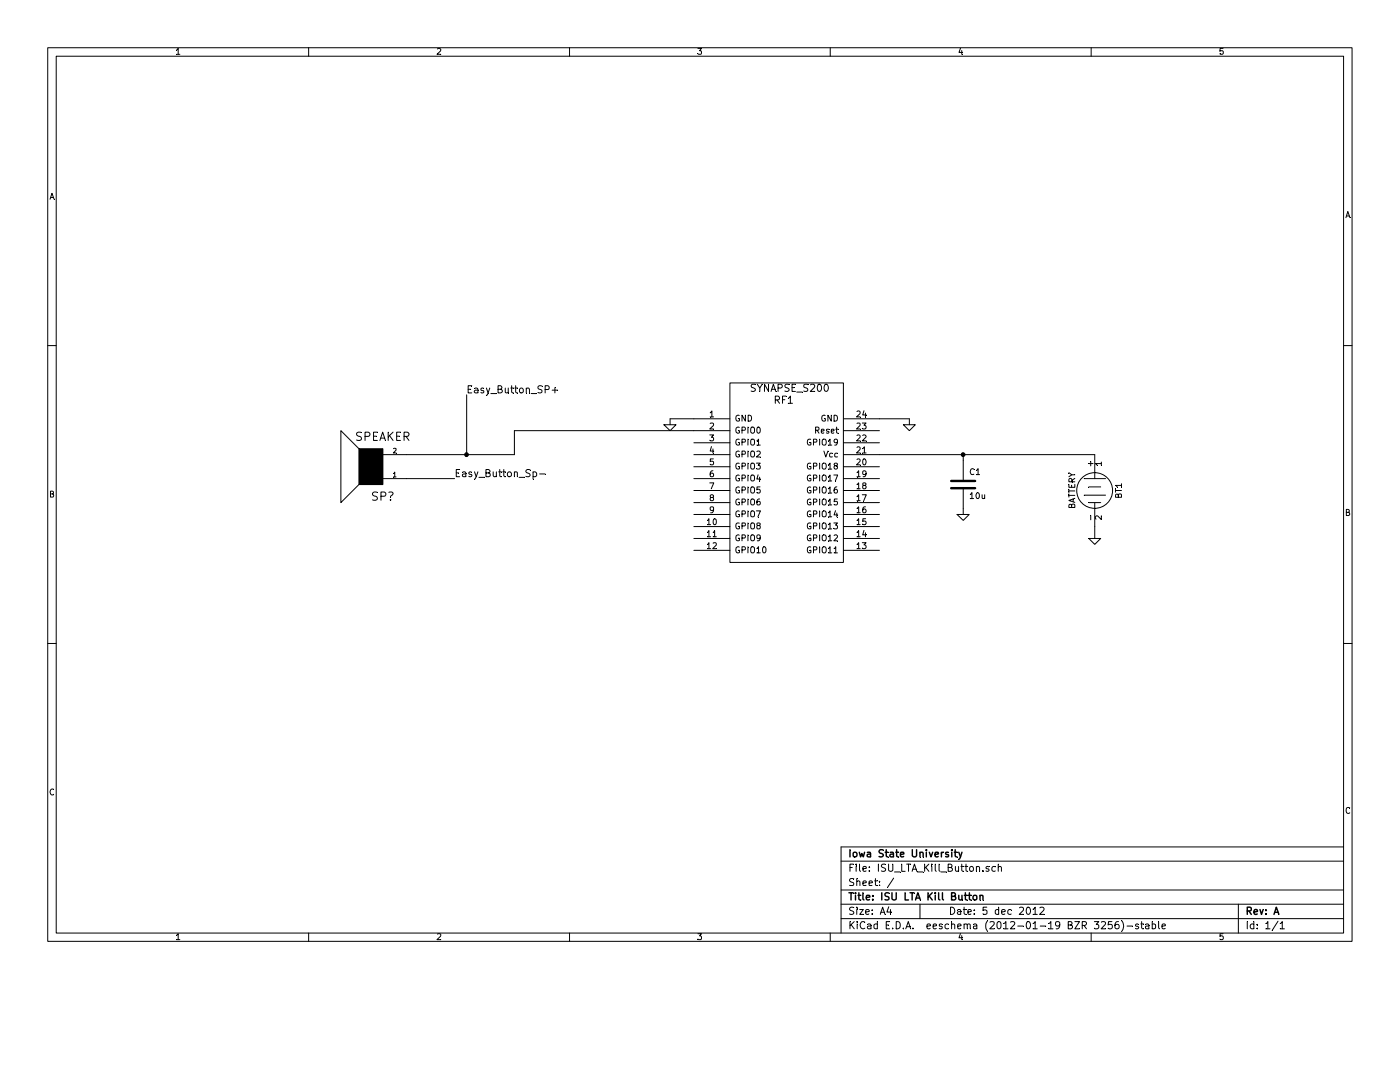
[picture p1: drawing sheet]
EESchema Schematic File Version 2  date 12/5/2012 12:39:28 PM
LIBS:power
LIBS:device
LIBS:transistors
LIBS:conn
LIBS:linear
LIBS:regul
LIBS:74xx
LIBS:cmos4000
LIBS:adc-dac
LIBS:memory
LIBS:xilinx
LIBS:special
LIBS:microcontrollers
LIBS:dsp
LIBS:microchip
LIBS:analog_switches
LIBS:motorola
LIBS:texas
LIBS:intel
LIBS:audio
LIBS:interface
LIBS:digital-audio
LIBS:philips
LIBS:display
LIBS:cypress
LIBS:siliconi
LIBS:opto
LIBS:atmel
LIBS:contrib
LIBS:valves
LIBS:ISU_Parts
LIBS:ISU_LTA_Kill_Switch-cache
EELAYER 25  0
EELAYER END
$Descr A4 11700 8267
encoding utf-8
Sheet 1 1
Title "ISU LTA Kill Button"
Date "5 dec 2012"
Rev "A"
Comp "Iowa State University"
Comment1 ""
Comment2 ""
Comment3 ""
Comment4 ""
$EndDescr
Connection ~ 3900 3800
Wire Wire Line
	3900 3300 3900 3800
Wire Wire Line
	7350 3800 9150 3800
Wire Wire Line
	5800 3600 4300 3600
Wire Wire Line
	4300 3600 4300 3800
Wire Wire Line
	4300 3800 3400 3800
Connection ~ 8050 3800
Wire Wire Line
	8050 3850 8050 3800
Wire Wire Line
	9150 4400 9150 4500
Wire Wire Line
	7600 3550 7600 3500
Wire Wire Line
	7600 3500 7350 3500
Wire Wire Line
	5800 3500 5600 3500
Wire Wire Line
	5600 3500 5600 3550
Wire Wire Line
	8050 4250 8050 4300
Wire Wire Line
	3400 4000 3800 4000
Text Label 3800 4000 0    60   ~ 0
Easy_Button_Sp-
Text Label 3900 3300 0    60   ~ 0
Easy_Button_SP+
$Comp
L SPEAKER SP?
U 1 1
P 3100 3900
F 0 "SP?" H 3000 4150 70  0000 C CNN
F 1 "SPEAKER" H 3000 3650 70  0000 C CNN
	1    3100 3900
	-1   0    0    1   
$EndComp
$Comp
L GND #PWR3
U 1 1
P 8050 4300
F 0 "#PWR3" H 8050 4300 30  0001 C CNN
F 1 "GND" H 8050 4230 30  0001 C CNN
	1    8050 4300
	1    0    0    -1  
$EndComp
$Comp
L GND #PWR1
U 1 1
P 5600 3550
F 0 "#PWR1" H 5600 3550 30  0001 C CNN
F 1 "GND" H 5600 3480 30  0001 C CNN
	1    5600 3550
	1    0    0    -1  
$EndComp
$Comp
L GND #PWR2
U 1 1
P 7600 3550
F 0 "#PWR2" H 7600 3550 30  0001 C CNN
F 1 "GND" H 7600 3480 30  0001 C CNN
	1    7600 3550
	1    0    0    -1  
$EndComp
$Comp
L GND #PWR5
U 1 1
P 9150 4500
F 0 "#PWR5" H 9150 4500 30  0001 C CNN
F 1 "GND" H 9150 4430 30  0001 C CNN
	1    9150 4500
	1    0    0    -1  
$EndComp
$Comp
L SYNAPSE_S200 RF1
U 1 1
P 6550 4050
F 0 "RF1" H 6550 4750 60  0000 C CNN
F 1 "SYNAPSE_S200" H 6600 4850 60  0000 C CNN
	1    6550 4050
	1    0    0    -1  
$EndComp
$Comp
L C C1
U 1 1
P 8050 4050
F 0 "C1" H 8100 4150 50  0000 L CNN
F 1 "10u" H 8100 3950 50  0000 L CNN
	1    8050 4050
	1    0    0    -1  
$EndComp
$Comp
L BATTERY BT1
U 1 1
P 9150 4100
F 0 "BT1" H 9150 4300 50  0000 C CNN
F 1 "BATTERY" H 9150 3910 50  0000 C CNN
	1    9150 4100
	0    1    1    0   
$EndComp
$EndSCHEMATC
